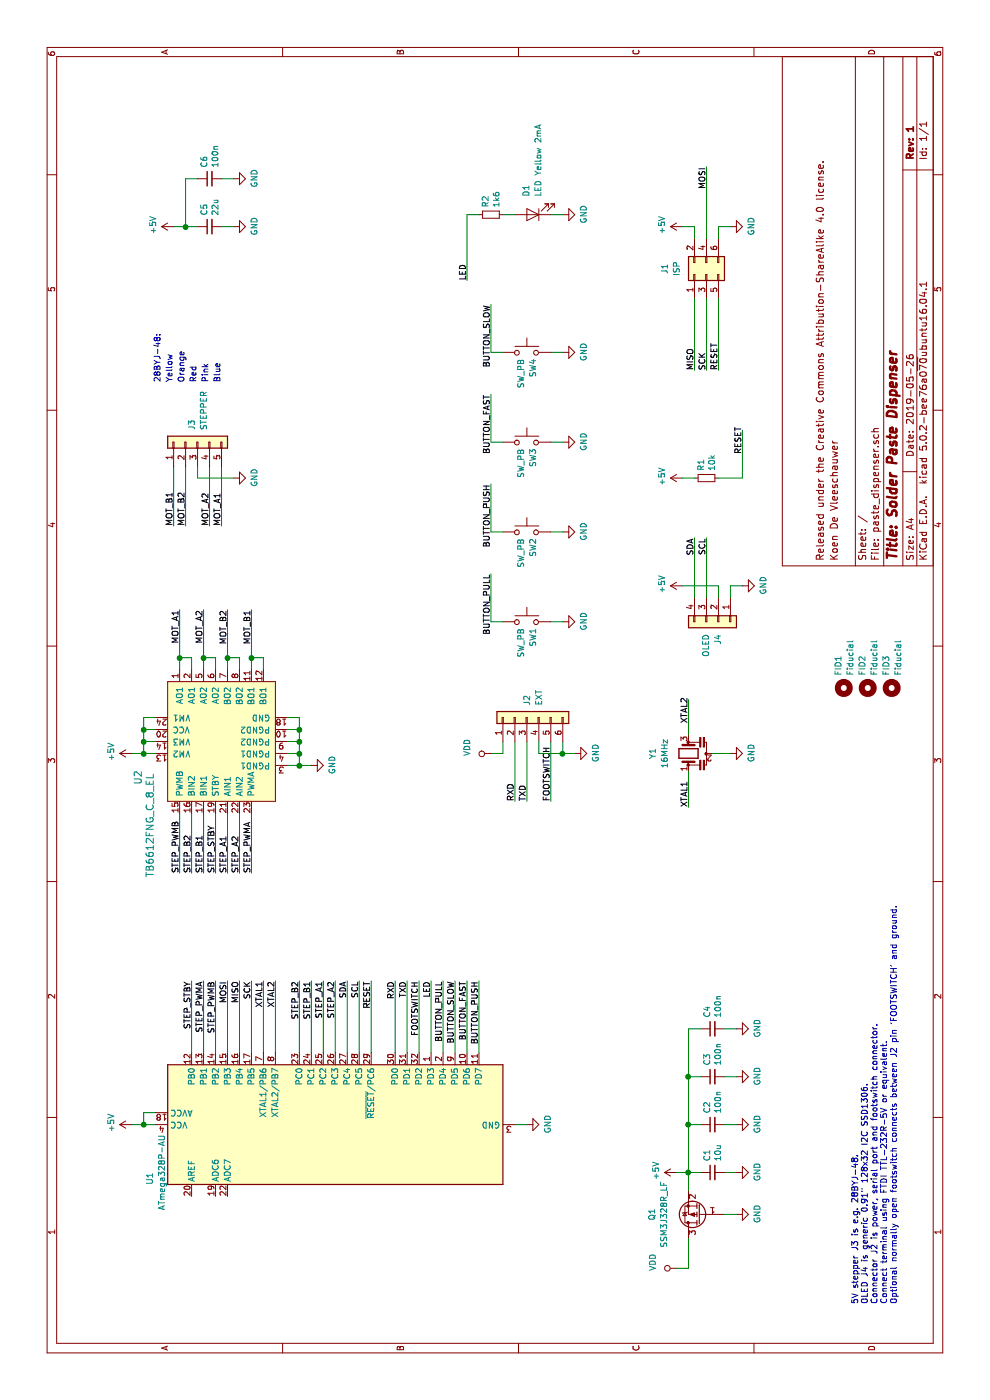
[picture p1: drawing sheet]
EESchema Schematic File Version 4
LIBS:paste_dispenser-cache
EELAYER 26 0
EELAYER END
$Descr A4 11693 8268
encoding utf-8
Sheet 1 1
Title "Solder Paste Dispenser"
Date "2019-05-26"
Rev "1"
Comp ""
Comment1 "Koen De Vleeschauwer"
Comment2 "Released under the Creative Commons Attribution-ShareAlike 4.0 license."
Comment3 ""
Comment4 ""
$EndDescr
$Comp
L power:+5V #PWR03
U 1 1
P 2300 1100
F 0 "#PWR03" H 2300 950 50  0001 C CNN
F 1 "+5V" H 2315 1273 50  0000 C CNN
F 2 "" H 2300 1100 50  0001 C CNN
F 3 "" H 2300 1100 50  0001 C CNN
	1    2300 1100
	1    0    0    -1  
$EndComp
Wire Wire Line
	2300 1100 2300 1200
Wire Wire Line
	2300 1200 2400 1200
Wire Wire Line
	2400 1200 2400 1300
Connection ~ 2300 1200
Wire Wire Line
	2300 1200 2300 1300
$Comp
L power:GND #PWR04
U 1 1
P 2300 4400
F 0 "#PWR04" H 2300 4150 50  0001 C CNN
F 1 "GND" H 2305 4227 50  0000 C CNN
F 2 "" H 2300 4400 50  0001 C CNN
F 3 "" H 2300 4400 50  0001 C CNN
	1    2300 4400
	1    0    0    -1  
$EndComp
$Comp
L Device:R_Small R1
U 1 1
P 7700 5900
F 0 "R1" H 7759 5946 50  0000 L CNN
F 1 "10k" H 7759 5855 50  0000 L CNN
F 2 "Resistor_SMD:R_0805_2012Metric" H 7700 5900 50  0001 C CNN
F 3 "~" H 7700 5900 50  0001 C CNN
F 4 "Yageo" H 7700 5900 50  0001 C CNN "Manufacturer"
F 5 "AC0805FR-0710KL" H 7700 5900 50  0001 C CNN "Manufacturer Part No"
F 6 "mouser.com" H 7700 5900 50  0001 C CNN "Source 1"
F 7 "603-AC0805FR-0710KL" H 7700 5900 50  0001 C CNN "Source 1 Part No"
	1    7700 5900
	1    0    0    -1  
$EndComp
$Comp
L power:+5V #PWR018
U 1 1
P 7700 5700
F 0 "#PWR018" H 7700 5550 50  0001 C CNN
F 1 "+5V" H 7715 5873 50  0000 C CNN
F 2 "" H 7700 5700 50  0001 C CNN
F 3 "" H 7700 5700 50  0001 C CNN
	1    7700 5700
	1    0    0    -1  
$EndComp
Wire Wire Line
	7700 5700 7700 5800
Wire Wire Line
	2900 3100 3500 3100
Text Label 3500 3100 2    50   ~ 0
RESET
Text Label 7900 6200 0    50   ~ 0
RESET
$Comp
L Device:C_Small C2
U 1 1
P 2300 5950
F 0 "C2" H 2392 5996 50  0000 L CNN
F 1 "100n" H 2392 5905 50  0000 L CNN
F 2 "Capacitor_SMD:C_0805_2012Metric" H 2300 5950 50  0001 C CNN
F 3 "~" H 2300 5950 50  0001 C CNN
F 4 "Yageo" H 2300 5950 50  0001 C CNN "Manufacturer"
F 5 "CC805KRX7R7BB104" H 2300 5950 50  0001 C CNN "Manufacturer Part No"
F 6 "mouser.com" H 2300 5950 50  0001 C CNN "Source 1"
F 7 "603-CC805KRX7R7BB104" H 2300 5950 50  0001 C CNN "Source 1 Part No"
	1    2300 5950
	1    0    0    -1  
$EndComp
$Comp
L power:GND #PWR06
U 1 1
P 2300 6150
F 0 "#PWR06" H 2300 5900 50  0001 C CNN
F 1 "GND" H 2305 5977 50  0000 C CNN
F 2 "" H 2300 6150 50  0001 C CNN
F 3 "" H 2300 6150 50  0001 C CNN
	1    2300 6150
	1    0    0    -1  
$EndComp
$Comp
L power:+5V #PWR05
U 1 1
P 1900 5650
F 0 "#PWR05" H 1900 5500 50  0001 C CNN
F 1 "+5V" H 1915 5823 50  0000 C CNN
F 2 "" H 1900 5650 50  0001 C CNN
F 3 "" H 1900 5650 50  0001 C CNN
	1    1900 5650
	1    0    0    -1  
$EndComp
Wire Wire Line
	2300 6050 2300 6150
$Comp
L Device:C_Small C3
U 1 1
P 2700 5950
F 0 "C3" H 2792 5996 50  0000 L CNN
F 1 "100n" H 2792 5905 50  0000 L CNN
F 2 "Capacitor_SMD:C_0805_2012Metric" H 2700 5950 50  0001 C CNN
F 3 "~" H 2700 5950 50  0001 C CNN
F 4 "Yageo" H 2700 5950 50  0001 C CNN "Manufacturer"
F 5 "CC805KRX7R7BB104" H 2700 5950 50  0001 C CNN "Manufacturer Part No"
F 6 "mouser.com" H 2700 5950 50  0001 C CNN "Source 1"
F 7 "603-CC805KRX7R7BB104" H 2700 5950 50  0001 C CNN "Source 1 Part No"
	1    2700 5950
	1    0    0    -1  
$EndComp
$Comp
L power:GND #PWR08
U 1 1
P 2700 6150
F 0 "#PWR08" H 2700 5900 50  0001 C CNN
F 1 "GND" H 2705 5977 50  0000 C CNN
F 2 "" H 2700 6150 50  0001 C CNN
F 3 "" H 2700 6150 50  0001 C CNN
	1    2700 6150
	1    0    0    -1  
$EndComp
Wire Wire Line
	2700 6050 2700 6150
Wire Wire Line
	5550 5750 5850 5750
Text Label 4950 5750 0    50   ~ 0
XTAL1
Text Label 5650 5750 0    50   ~ 0
XTAL2
Wire Wire Line
	2900 2200 3500 2200
Wire Wire Line
	2900 2300 3500 2300
Text Label 3500 2200 2    50   ~ 0
XTAL1
Text Label 3500 2300 2    50   ~ 0
XTAL2
Wire Wire Line
	7700 6200 8100 6200
Wire Wire Line
	2900 3300 3500 3300
Wire Wire Line
	2900 3400 3500 3400
Text Label 3500 3300 2    50   ~ 0
RXD
Text Label 3500 3400 2    50   ~ 0
TXD
$Comp
L Device:R_Small R2
U 1 1
P 9900 4100
F 0 "R2" H 9959 4146 50  0000 L CNN
F 1 "1k6" H 9959 4055 50  0000 L CNN
F 2 "Resistor_SMD:R_0805_2012Metric" H 9900 4100 50  0001 C CNN
F 3 "~" H 9900 4100 50  0001 C CNN
F 4 "Yageo" H 9900 4100 50  0001 C CNN "Manufacturer"
F 5 "AC0805FR-071K6L" H 9900 4100 50  0001 C CNN "Manufacturer Part No"
F 6 "mouser.com" H 9900 4100 50  0001 C CNN "Source 1"
F 7 "603-AC0805FR-071K6L" H 9900 4100 50  0001 C CNN "Source 1 Part No"
	1    9900 4100
	1    0    0    -1  
$EndComp
$Comp
L Switch:SW_Push SW2
U 1 1
P 7250 4400
F 0 "SW2" V 7300 4350 50  0000 R CNN
F 1 "SW_PB" V 7200 4350 50  0000 R CNN
F 2 "Button_Switch_THT:SW_PUSH_6mm" H 7250 4600 50  0001 C CNN
F 3 "" H 7250 4600 50  0001 C CNN
F 4 "Omron" V 7250 4400 50  0001 C CNN "Manufacturer"
F 5 "B3F-1000" V 7250 4400 50  0001 C CNN "Manufacturer Part No"
F 6 "mouser.com" V 7250 4400 50  0001 C CNN "Source 1"
F 7 "653-B3F-1000" V 7250 4400 50  0001 C CNN "Source 1 Part No"
	1    7250 4400
	0    1    1    0   
$EndComp
$Comp
L power:GND #PWR017
U 1 1
P 7250 4700
F 0 "#PWR017" H 7250 4450 50  0001 C CNN
F 1 "GND" H 7255 4527 50  0000 C CNN
F 2 "" H 7250 4700 50  0001 C CNN
F 3 "" H 7250 4700 50  0001 C CNN
	1    7250 4700
	1    0    0    -1  
$EndComp
$Comp
L Switch:SW_Push SW1
U 1 1
P 6500 4400
F 0 "SW1" V 6550 4350 50  0000 R CNN
F 1 "SW_PB" V 6450 4350 50  0000 R CNN
F 2 "Button_Switch_THT:SW_PUSH_6mm" H 6500 4600 50  0001 C CNN
F 3 "" H 6500 4600 50  0001 C CNN
F 4 "Omron" V 6500 4400 50  0001 C CNN "Manufacturer"
F 5 "B3F-1000" V 6500 4400 50  0001 C CNN "Manufacturer Part No"
F 6 "mouser.com" V 6500 4400 50  0001 C CNN "Source 1"
F 7 "653-B3F-1000" V 6500 4400 50  0001 C CNN "Source 1 Part No"
	1    6500 4400
	0    1    1    0   
$EndComp
$Comp
L power:GND #PWR019
U 1 1
P 6500 4700
F 0 "#PWR019" H 6500 4450 50  0001 C CNN
F 1 "GND" H 6505 4527 50  0000 C CNN
F 2 "" H 6500 4700 50  0001 C CNN
F 3 "" H 6500 4700 50  0001 C CNN
	1    6500 4700
	1    0    0    -1  
$EndComp
Wire Wire Line
	7250 4600 7250 4700
Wire Wire Line
	6500 4600 6500 4700
Wire Wire Line
	6900 4100 6500 4100
Wire Wire Line
	6500 4100 6500 4200
Wire Wire Line
	7650 4100 7250 4100
Wire Wire Line
	7250 4100 7250 4200
Text Label 7650 4100 2    50   ~ 0
BUTTON_PUSH
Text Label 6900 4100 2    50   ~ 0
BUTTON_PULL
$Comp
L power:GND #PWR011
U 1 1
P 5400 4800
F 0 "#PWR011" H 5400 4550 50  0001 C CNN
F 1 "GND" H 5405 4627 50  0000 C CNN
F 2 "" H 5400 4800 50  0001 C CNN
F 3 "" H 5400 4800 50  0001 C CNN
	1    5400 4800
	1    0    0    -1  
$EndComp
Wire Wire Line
	2300 4300 2300 4400
$Comp
L power:GND #PWR010
U 1 1
P 5300 2600
F 0 "#PWR010" H 5300 2350 50  0001 C CNN
F 1 "GND" H 5305 2427 50  0000 C CNN
F 2 "" H 5300 2600 50  0001 C CNN
F 3 "" H 5300 2600 50  0001 C CNN
	1    5300 2600
	1    0    0    -1  
$EndComp
Wire Wire Line
	3500 2700 2900 2700
Wire Wire Line
	3500 2800 2900 2800
Text Label 3500 2700 2    50   ~ 0
STEP_A1
Text Label 3500 2800 2    50   ~ 0
STEP_A2
Wire Wire Line
	3500 2600 2900 2600
Wire Wire Line
	3500 2500 2900 2500
Text Label 3500 2600 2    50   ~ 0
STEP_B1
Text Label 3500 2500 2    50   ~ 0
STEP_B2
Wire Wire Line
	4400 1900 4900 1900
Wire Wire Line
	4400 2000 4900 2000
Wire Wire Line
	4400 1700 4900 1700
Wire Wire Line
	4400 1600 4900 1600
Text Label 4400 1900 0    50   ~ 0
STEP_A1
Text Label 4400 2000 0    50   ~ 0
STEP_A2
Text Label 4400 1700 0    50   ~ 0
STEP_B1
Text Label 4400 1600 0    50   ~ 0
STEP_B2
$Comp
L power:GND #PWR02
U 1 1
P 10200 1950
F 0 "#PWR02" H 10200 1700 50  0001 C CNN
F 1 "GND" H 10205 1777 50  0000 C CNN
F 2 "" H 10200 1950 50  0001 C CNN
F 3 "" H 10200 1950 50  0001 C CNN
	1    10200 1950
	1    0    0    -1  
$EndComp
Wire Wire Line
	10200 1550 10200 1650
Wire Wire Line
	10200 1850 10200 1950
$Comp
L Device:Resonator Y1
U 1 1
P 5400 5750
F 0 "Y1" H 5400 6050 50  0000 C CNN
F 1 "16MHz" H 5400 5950 50  0000 C CNN
F 2 "Crystal:Resonator_SMD_muRata_CSTxExxV-3Pin_3.0x1.1mm_HandSoldering" H 5375 5750 50  0001 C CNN
F 3 "~" H 5375 5750 50  0001 C CNN
F 4 "Murata" H 5400 5750 50  0001 C CNN "Manufacturer"
F 5 "CSTNE16M0V530000R" H 5400 5750 50  0001 C CNN "Manufacturer Part No"
F 6 "mouser.com" H 5400 5750 50  0001 C CNN "Source 1"
F 7 "81-CSTNE16M0V530000R" H 5400 5750 50  0001 C CNN "Source 1 Part No"
	1    5400 5750
	1    0    0    -1  
$EndComp
Wire Wire Line
	4950 5750 5250 5750
$Comp
L power:GND #PWR022
U 1 1
P 9900 4700
F 0 "#PWR022" H 9900 4450 50  0001 C CNN
F 1 "GND" H 9905 4527 50  0000 C CNN
F 2 "" H 9900 4700 50  0001 C CNN
F 3 "" H 9900 4700 50  0001 C CNN
	1    9900 4700
	1    0    0    -1  
$EndComp
$Comp
L Device:LED D1
U 1 1
P 9900 4450
F 0 "D1" V 9950 4300 50  0000 R CNN
F 1 "LED Yellow 2mA" V 9850 4300 50  0000 R CNN
F 2 "LED_SMD:LED_0805_2012Metric" H 9900 4450 50  0001 C CNN
F 3 "~" H 9900 4450 50  0001 C CNN
F 4 "Kingbright" V 9900 4450 50  0001 C CNN "Manufacturer"
F 5 "APTD2012LSYCK" V 9900 4450 50  0001 C CNN "Manufacturer Part No"
F 6 "mouser.com" V 9900 4450 50  0001 C CNN "Source 1"
F 7 "604-APTD2012LSYCK" V 9900 4450 50  0001 C CNN "Source 1 Part No"
	1    9900 4450
	0    -1   -1   0   
$EndComp
Wire Wire Line
	9900 4700 9900 4600
Wire Wire Line
	9900 4300 9900 4200
$Comp
L MCU_Microchip_ATmega:ATmega328-AU U1
U 1 1
P 2300 2800
F 0 "U1" H 1850 4350 50  0000 C CNN
F 1 "ATmega328P-AU" H 1900 4250 50  0000 C CNN
F 2 "Package_QFP:TQFP-32_7x7mm_P0.8mm" H 2300 2800 50  0001 C CIN
F 3 "http://ww1.microchip.com/downloads/en/DeviceDoc/ATmega328_P%20AVR%20MCU%20with%20picoPower%20Technology%20Data%20Sheet%2040001984A.pdf" H 2300 2800 50  0001 C CNN
F 4 "Microchip" H 2300 2800 50  0001 C CNN "Manufacturer"
F 5 "ATMEGA328P-AU" H 2300 2800 50  0001 C CNN "Manufacturer Part No"
F 6 "mouser.com" H 2300 2800 50  0001 C CNN "Source 1"
F 7 "556-ATMEGA328P-AU" H 2300 2800 50  0001 C CNN "Source 1 Part No"
	1    2300 2800
	1    0    0    -1  
$EndComp
Wire Wire Line
	3500 3500 2900 3500
Wire Wire Line
	3500 3700 2900 3700
Wire Wire Line
	3500 4000 2900 4000
Text Label 3500 4000 2    50   ~ 0
BUTTON_PUSH
Text Label 3500 3700 2    50   ~ 0
BUTTON_PULL
Text Label 3500 3500 2    50   ~ 0
FOOTSWITCH
$Comp
L Connector_Generic:Conn_02x03_Odd_Even J1
U 1 1
P 9400 5900
F 0 "J1" H 9450 6250 50  0000 C CNN
F 1 "ISP" H 9450 6150 50  0000 C CNN
F 2 "Connector_PinHeader_2.54mm:PinHeader_2x03_P2.54mm_Vertical" H 9400 5900 50  0001 C CNN
F 3 "~" H 9400 5900 50  0001 C CNN
F 4 "Adafruit" H 9400 5900 50  0001 C CNN "Manufacturer"
F 5 "2822" H 9400 5900 50  0001 C CNN "Manufacturer Part No"
F 6 "mouser.com" H 9400 5900 50  0001 C CNN "Source 1"
F 7 "485-2822" H 9400 5900 50  0001 C CNN "Source 1 Part No"
F 8 "2x20 breakaway header, break off 2x03 strip" H 9400 5900 50  0001 C CNN "Note"
	1    9400 5900
	1    0    0    -1  
$EndComp
$Comp
L power:GND #PWR024
U 1 1
P 9800 6100
F 0 "#PWR024" H 9800 5850 50  0001 C CNN
F 1 "GND" H 9805 5927 50  0000 C CNN
F 2 "" H 9800 6100 50  0001 C CNN
F 3 "" H 9800 6100 50  0001 C CNN
	1    9800 6100
	1    0    0    -1  
$EndComp
$Comp
L power:+5V #PWR023
U 1 1
P 9800 5700
F 0 "#PWR023" H 9800 5550 50  0001 C CNN
F 1 "+5V" H 9815 5873 50  0000 C CNN
F 2 "" H 9800 5700 50  0001 C CNN
F 3 "" H 9800 5700 50  0001 C CNN
	1    9800 5700
	1    0    0    -1  
$EndComp
Wire Wire Line
	9700 5800 9800 5800
Wire Wire Line
	9800 5800 9800 5700
Wire Wire Line
	9700 6000 9800 6000
Wire Wire Line
	9800 6000 9800 6100
Wire Wire Line
	10300 5900 9700 5900
Wire Wire Line
	8600 6000 9200 6000
Wire Wire Line
	8600 5900 9200 5900
Wire Wire Line
	8600 5800 9200 5800
Text Label 10300 5900 2    50   ~ 0
MOSI
Text Label 8600 6000 0    50   ~ 0
RESET
Text Label 8600 5900 0    50   ~ 0
SCK
Text Label 8600 5800 0    50   ~ 0
MISO
Wire Wire Line
	3500 1900 2900 1900
Wire Wire Line
	3500 2000 2900 2000
Wire Wire Line
	3500 2100 2900 2100
Text Label 3500 1900 2    50   ~ 0
MOSI
Text Label 3500 2000 2    50   ~ 0
MISO
Text Label 3500 2100 2    50   ~ 0
SCK
Wire Wire Line
	7700 6000 7700 6200
$Comp
L power:GND #PWR09
U 1 1
P 5400 6100
F 0 "#PWR09" H 5400 5850 50  0001 C CNN
F 1 "GND" H 5405 5927 50  0000 C CNN
F 2 "" H 5400 6100 50  0001 C CNN
F 3 "" H 5400 6100 50  0001 C CNN
	1    5400 6100
	1    0    0    -1  
$EndComp
Wire Wire Line
	5400 5950 5400 6100
Wire Wire Line
	3500 3600 2900 3600
Text Label 3500 3600 2    50   ~ 0
LED
Wire Wire Line
	9350 3900 9900 3900
Wire Wire Line
	9900 3900 9900 4000
Text Label 9350 3900 0    50   ~ 0
LED
Text Notes 800  7500 0    50   ~ 0
5V stepper J3 is e.g. 28BYJ-48.\nOLED J4 is generic 0.91" 128x32 I2C SSD1306.\nConnector J2 is power, serial port and footswitch connector. \nConnect terminal using FTDI TTL-232R-5V or equivalent.\nOptional normally open footswitch connects between J2 pin 'FOOTSWITCH' and ground.
Text Notes 8500 1450 0    50   ~ 0
Yellow
Text Notes 8500 1550 0    50   ~ 0
Orange
Text Notes 8500 1650 0    50   ~ 0
Red
Text Notes 8500 1750 0    50   ~ 0
Pink
Text Notes 8500 1850 0    50   ~ 0
Blue
Text Notes 8500 1350 0    50   ~ 0
28BYJ-48:
$Comp
L Switch:SW_Push SW3
U 1 1
P 8000 4400
F 0 "SW3" V 8050 4350 50  0000 R CNN
F 1 "SW_PB" V 7950 4350 50  0000 R CNN
F 2 "Button_Switch_THT:SW_PUSH_6mm" H 8000 4600 50  0001 C CNN
F 3 "" H 8000 4600 50  0001 C CNN
F 4 "Omron" V 8000 4400 50  0001 C CNN "Manufacturer"
F 5 "B3F-1000" V 8000 4400 50  0001 C CNN "Manufacturer Part No"
F 6 "mouser.com" V 8000 4400 50  0001 C CNN "Source 1"
F 7 "653-B3F-1000" V 8000 4400 50  0001 C CNN "Source 1 Part No"
	1    8000 4400
	0    1    1    0   
$EndComp
$Comp
L power:GND #PWR0103
U 1 1
P 8000 4700
F 0 "#PWR0103" H 8000 4450 50  0001 C CNN
F 1 "GND" H 8005 4527 50  0000 C CNN
F 2 "" H 8000 4700 50  0001 C CNN
F 3 "" H 8000 4700 50  0001 C CNN
	1    8000 4700
	1    0    0    -1  
$EndComp
$Comp
L Switch:SW_Push SW4
U 1 1
P 8750 4400
F 0 "SW4" V 8800 4350 50  0000 R CNN
F 1 "SW_PB" V 8700 4350 50  0000 R CNN
F 2 "Button_Switch_THT:SW_PUSH_6mm" H 8750 4600 50  0001 C CNN
F 3 "" H 8750 4600 50  0001 C CNN
F 4 "Omron" V 8750 4400 50  0001 C CNN "Manufacturer"
F 5 "B3F-1000" V 8750 4400 50  0001 C CNN "Manufacturer Part No"
F 6 "mouser.com" V 8750 4400 50  0001 C CNN "Source 1"
F 7 "653-B3F-1000" V 8750 4400 50  0001 C CNN "Source 1 Part No"
	1    8750 4400
	0    1    1    0   
$EndComp
$Comp
L power:GND #PWR0104
U 1 1
P 8750 4700
F 0 "#PWR0104" H 8750 4450 50  0001 C CNN
F 1 "GND" H 8755 4527 50  0000 C CNN
F 2 "" H 8750 4700 50  0001 C CNN
F 3 "" H 8750 4700 50  0001 C CNN
	1    8750 4700
	1    0    0    -1  
$EndComp
Wire Wire Line
	8000 4600 8000 4700
Wire Wire Line
	8750 4600 8750 4700
Wire Wire Line
	9150 4100 8750 4100
Wire Wire Line
	8750 4100 8750 4200
Wire Wire Line
	8400 4100 8000 4100
Wire Wire Line
	8000 4100 8000 4200
Text Label 8400 4100 2    50   ~ 0
BUTTON_FAST
Text Label 9150 4100 2    50   ~ 0
BUTTON_SLOW
Wire Wire Line
	3500 3900 2900 3900
Wire Wire Line
	3500 3800 2900 3800
Text Label 3500 3900 2    50   ~ 0
BUTTON_FAST
Text Label 3500 3800 2    50   ~ 0
BUTTON_SLOW
Wire Wire Line
	6100 1800 6200 1800
Wire Wire Line
	6100 1700 6200 1700
Wire Wire Line
	6200 1700 6200 1800
Wire Wire Line
	6100 2100 6200 2100
Wire Wire Line
	6100 2200 6200 2200
Wire Wire Line
	6200 2200 6200 2100
Wire Wire Line
	4400 1800 4900 1800
Text Label 4400 1800 0    50   ~ 0
STEP_STBY
Wire Wire Line
	2900 1600 3500 1600
Text Label 3500 1600 2    50   ~ 0
STEP_STBY
Wire Wire Line
	6100 1500 6200 1500
Wire Wire Line
	6200 1500 6200 1600
Wire Wire Line
	6200 1600 6100 1600
Wire Wire Line
	6100 1900 6200 1900
Wire Wire Line
	6200 1900 6200 2000
Wire Wire Line
	6200 2000 6100 2000
Wire Wire Line
	6600 1500 6200 1500
Connection ~ 6200 1500
Wire Wire Line
	6600 1700 6200 1700
Connection ~ 6200 1700
Wire Wire Line
	6600 2100 6200 2100
Connection ~ 6200 2100
Wire Wire Line
	6600 1900 6200 1900
Connection ~ 6200 1900
Text Label 6600 1500 2    50   ~ 0
MOT_A1
Text Label 6600 1700 2    50   ~ 0
MOT_A2
Text Label 6600 2100 2    50   ~ 0
MOT_B1
Text Label 6600 1900 2    50   ~ 0
MOT_B2
Wire Wire Line
	7300 1850 7800 1850
Wire Wire Line
	7300 1750 7800 1750
Wire Wire Line
	7300 1450 7800 1450
Wire Wire Line
	7300 1550 7800 1550
Text Label 7300 1850 0    50   ~ 0
MOT_A1
Text Label 7300 1750 0    50   ~ 0
MOT_A2
Text Label 7300 1450 0    50   ~ 0
MOT_B1
Text Label 7300 1550 0    50   ~ 0
MOT_B2
Wire Wire Line
	3500 2900 2900 2900
Wire Wire Line
	3500 3000 2900 3000
Text Label 3500 2900 2    50   ~ 0
SDA
Text Label 3500 3000 2    50   ~ 0
SCL
Wire Wire Line
	3500 1700 2900 1700
Text Label 3500 1700 2    50   ~ 0
STEP_PWMA
Wire Wire Line
	4400 2100 4900 2100
Wire Wire Line
	4400 1500 4900 1500
Text Label 4400 2100 0    50   ~ 0
STEP_PWMA
Text Label 4400 1500 0    50   ~ 0
STEP_PWMB
$Comp
L Connector_Generic:Conn_01x04 J4
U 1 1
P 6500 6000
F 0 "J4" H 6600 6000 50  0000 L CNN
F 1 "OLED" H 6600 5900 50  0000 L CNN
F 2 "Connector_PinSocket_2.54mm:PinSocket_1x04_P2.54mm_Vertical" H 6500 6000 50  0001 C CNN
F 3 "~" H 6500 6000 50  0001 C CNN
F 4 "Harwin" H 6500 6000 50  0001 C CNN "Manufacturer"
F 5 "M20-7820442" H 6500 6000 50  0001 C CNN "Manufacturer Part No"
F 6 "mouser.com" H 6500 6000 50  0001 C CNN "Source 1"
F 7 "855-M20-7820442" H 6500 6000 50  0001 C CNN "Source 1 Part No"
	1    6500 6000
	-1   0    0    1   
$EndComp
$Comp
L power:GND #PWR0105
U 1 1
P 6800 6200
F 0 "#PWR0105" H 6800 5950 50  0001 C CNN
F 1 "GND" H 6805 6027 50  0000 C CNN
F 2 "" H 6800 6200 50  0001 C CNN
F 3 "" H 6800 6200 50  0001 C CNN
	1    6800 6200
	1    0    0    -1  
$EndComp
$Comp
L power:+5V #PWR0106
U 1 1
P 6800 5700
F 0 "#PWR0106" H 6800 5550 50  0001 C CNN
F 1 "+5V" H 6815 5873 50  0000 C CNN
F 2 "" H 6800 5700 50  0001 C CNN
F 3 "" H 6800 5700 50  0001 C CNN
	1    6800 5700
	1    0    0    -1  
$EndComp
Wire Wire Line
	1900 6050 1900 6150
$Comp
L power:GND #PWR0101
U 1 1
P 1900 6150
F 0 "#PWR0101" H 1900 5900 50  0001 C CNN
F 1 "GND" H 1905 5977 50  0000 C CNN
F 2 "" H 1900 6150 50  0001 C CNN
F 3 "" H 1900 6150 50  0001 C CNN
	1    1900 6150
	1    0    0    -1  
$EndComp
$Comp
L Device:C_Small C1
U 1 1
P 1900 5950
F 0 "C1" H 1992 5996 50  0000 L CNN
F 1 "10u" H 1992 5905 50  0000 L CNN
F 2 "Capacitor_SMD:C_0805_2012Metric" H 1900 5950 50  0001 C CNN
F 3 "~" H 1900 5950 50  0001 C CNN
F 4 "Yageo" H 1900 5950 50  0001 C CNN "Manufacturer"
F 5 "CC805KKX5R7BB106" H 1900 5950 50  0001 C CNN "Manufacturer Part No"
F 6 "mouser.com" H 1900 5950 50  0001 C CNN "Source 1"
F 7 "603-CC805KKX5R7BB106" H 1900 5950 50  0001 C CNN "Source 1 Part No"
	1    1900 5950
	1    0    0    -1  
$EndComp
Wire Wire Line
	3500 1800 2900 1800
Text Label 3500 1800 2    50   ~ 0
STEP_PWMB
$Comp
L power:GND #PWR0107
U 1 1
P 7700 1950
F 0 "#PWR0107" H 7700 1700 50  0001 C CNN
F 1 "GND" H 7705 1777 50  0000 C CNN
F 2 "" H 7700 1950 50  0001 C CNN
F 3 "" H 7700 1950 50  0001 C CNN
	1    7700 1950
	1    0    0    -1  
$EndComp
$Comp
L Connector_Generic:Conn_01x05 J3
U 1 1
P 8000 1650
F 0 "J3" H 8100 1700 50  0000 L CNN
F 1 "STEPPER" H 8100 1600 50  0000 L CNN
F 2 "Connector_PinHeader_2.54mm:PinHeader_1x05_P2.54mm_Vertical" H 8000 1650 50  0001 C CNN
F 3 "~" H 8000 1650 50  0001 C CNN
F 4 "-" H 8000 1650 50  0001 C CNN "Manufacturer"
F 5 "DNP" H 8000 1650 50  0001 C CNN "Manufacturer Part No"
	1    8000 1650
	1    0    0    -1  
$EndComp
$Comp
L Device:C_Small C5
U 1 1
P 9800 1750
F 0 "C5" H 9892 1796 50  0000 L CNN
F 1 "22u" H 9892 1705 50  0000 L CNN
F 2 "Capacitor_SMD:C_1206_3216Metric" H 9800 1750 50  0001 C CNN
F 3 "~" H 9800 1750 50  0001 C CNN
F 4 "Taiyo Yuden" H 9800 1750 50  0001 C CNN "Manufacturer"
F 5 "EMK316BB7226ML-T" H 9800 1750 50  0001 C CNN "Manufacturer Part No"
F 6 "mouser.com" H 9800 1750 50  0001 C CNN "Source 1"
F 7 "963-EMK316BB7226ML-T" H 9800 1750 50  0001 C CNN "Source 1 Part No"
	1    9800 1750
	1    0    0    -1  
$EndComp
Wire Wire Line
	6800 6200 6800 6100
Wire Wire Line
	6800 6100 6700 6100
Wire Wire Line
	6700 6000 6800 6000
Wire Wire Line
	6800 6000 6800 5700
Wire Wire Line
	7200 5900 6700 5900
Wire Wire Line
	7200 5800 6700 5800
Text Label 7200 5800 2    50   ~ 0
SDA
Text Label 7200 5900 2    50   ~ 0
SCL
Wire Wire Line
	2300 5750 2300 5850
Wire Wire Line
	1900 5850 1900 5750
$Comp
L Device:C_Small C6
U 1 1
P 10200 1750
F 0 "C6" H 10292 1796 50  0000 L CNN
F 1 "100n" H 10292 1705 50  0000 L CNN
F 2 "Capacitor_SMD:C_0805_2012Metric" H 10200 1750 50  0001 C CNN
F 3 "~" H 10200 1750 50  0001 C CNN
F 4 "Yageo" H 10200 1750 50  0001 C CNN "Manufacturer"
F 5 "CC805KRX7R7BB104" H 10200 1750 50  0001 C CNN "Manufacturer Part No"
F 6 "mouser.com" H 10200 1750 50  0001 C CNN "Source 1"
F 7 "603-CC805KRX7R7BB104" H 10200 1750 50  0001 C CNN "Source 1 Part No"
	1    10200 1750
	1    0    0    -1  
$EndComp
$Comp
L power:GND #PWR0102
U 1 1
P 9800 1950
F 0 "#PWR0102" H 9800 1700 50  0001 C CNN
F 1 "GND" H 9805 1777 50  0000 C CNN
F 2 "" H 9800 1950 50  0001 C CNN
F 3 "" H 9800 1950 50  0001 C CNN
	1    9800 1950
	1    0    0    -1  
$EndComp
Wire Wire Line
	9800 1850 9800 1950
Wire Wire Line
	1900 5650 1900 5750
Wire Wire Line
	9800 1450 9800 1550
Wire Wire Line
	9800 1550 10200 1550
Connection ~ 9800 1550
Wire Wire Line
	9800 1550 9800 1650
Wire Wire Line
	2300 5750 1900 5750
Wire Wire Line
	2700 5750 2300 5750
Wire Wire Line
	2700 5750 2700 5850
Connection ~ 2300 5750
$Comp
L dk_PMIC-Motor-Drivers-Controllers:TB6612FNG_C_8_EL U2
U 1 1
P 5600 1800
F 0 "U2" H 5200 2450 60  0000 C CNN
F 1 "TB6612FNG_C_8_EL" H 4800 2350 60  0000 C CNN
F 2 "digikey-footprints:LSSOP-24_W5.6mm" H 5800 2000 60  0001 L CNN
F 3 "https://toshiba.semicon-storage.com/info/docget.jsp?did=10660&prodName=TB6612FNG" H 5800 2100 60  0001 L CNN
F 4 "Toshiba Semiconductor and Storage" H 5800 2900 60  0001 L CNN "Manufacturer"
F 5 "TB6612FNG,C,8,EL" H 5800 2300 60  0001 L CNN "Manufacturer Part No"
F 6 "mouser.com" H 5800 3000 60  0001 L CNN "Source 1"
F 7 "757-TB6612FNGC8EL" H 5600 1800 50  0001 C CNN "Source 1 Part No"
F 8 "digikey.com" H 5600 1800 50  0001 C CNN "Source 2"
F 9 "TB6612FNGC8ELCT-ND" H 5800 2200 60  0001 L CNN "Source 2 Part No"
	1    5600 1800
	1    0    0    -1  
$EndComp
Wire Wire Line
	5400 1100 5400 1200
Wire Wire Line
	5500 1300 5500 1200
Wire Wire Line
	5500 1200 5400 1200
Connection ~ 5400 1200
Wire Wire Line
	5400 1200 5400 1300
Wire Wire Line
	5700 1300 5700 1200
Wire Wire Line
	5700 1200 5600 1200
Connection ~ 5500 1200
Wire Wire Line
	5300 2400 5300 2500
Wire Wire Line
	5300 2500 5400 2500
Wire Wire Line
	5700 2500 5700 2400
Connection ~ 5300 2500
Wire Wire Line
	5300 2500 5300 2600
Wire Wire Line
	5400 2400 5400 2500
Connection ~ 5400 2500
Wire Wire Line
	5400 2500 5500 2500
Wire Wire Line
	5500 2400 5500 2500
Connection ~ 5500 2500
Wire Wire Line
	5500 2500 5600 2500
Wire Wire Line
	5600 2400 5600 2500
Connection ~ 5600 2500
Wire Wire Line
	5600 2500 5700 2500
Connection ~ 1900 5750
$Comp
L power:+5V #PWR0108
U 1 1
P 9800 1450
F 0 "#PWR0108" H 9800 1300 50  0001 C CNN
F 1 "+5V" H 9815 1623 50  0000 C CNN
F 2 "" H 9800 1450 50  0001 C CNN
F 3 "" H 9800 1450 50  0001 C CNN
	1    9800 1450
	1    0    0    -1  
$EndComp
$Comp
L power:+5V #PWR0110
U 1 1
P 5400 1100
F 0 "#PWR0110" H 5400 950 50  0001 C CNN
F 1 "+5V" H 5415 1273 50  0000 C CNN
F 2 "" H 5400 1100 50  0001 C CNN
F 3 "" H 5400 1100 50  0001 C CNN
	1    5400 1100
	1    0    0    -1  
$EndComp
Wire Wire Line
	5600 1300 5600 1200
Connection ~ 5600 1200
Wire Wire Line
	5600 1200 5500 1200
Wire Wire Line
	7700 1950 7700 1650
Wire Wire Line
	7700 1650 7800 1650
Wire Wire Line
	5000 4300 5500 4300
Wire Wire Line
	5000 4600 5500 4600
Text Label 5000 4300 0    50   ~ 0
RXD
Text Label 5000 4600 0    50   ~ 0
FOOTSWITCH
Wire Wire Line
	5400 4100 5400 4200
Wire Wire Line
	5400 4200 5500 4200
Wire Wire Line
	5000 4400 5500 4400
Wire Wire Line
	5400 4800 5400 4700
Wire Wire Line
	5400 4700 5500 4700
Text Label 5000 4400 0    50   ~ 0
TXD
$Comp
L OLIMEX_Power:VDD #PWR0109
U 1 1
P 5400 4100
F 0 "#PWR0109" H 5400 3950 50  0001 C CNN
F 1 "VDD" H 5450 4300 50  0000 C CNN
F 2 "" H 5400 4100 60  0000 C CNN
F 3 "" H 5400 4100 60  0000 C CNN
	1    5400 4100
	1    0    0    -1  
$EndComp
$Comp
L OLIMEX_Power:VDD #PWR0111
U 1 1
P 1100 5650
F 0 "#PWR0111" H 1100 5500 50  0001 C CNN
F 1 "VDD" H 1150 5850 50  0000 C CNN
F 2 "" H 1100 5650 60  0000 C CNN
F 3 "" H 1100 5650 60  0000 C CNN
	1    1100 5650
	1    0    0    -1  
$EndComp
$Comp
L Device:Q_PMOS_GSD Q1
U 1 1
P 1550 5850
F 0 "Q1" V 1950 5850 50  0000 C CNN
F 1 "SSM3J328R_LF" V 1850 5850 50  0000 C CNN
F 2 "Package_TO_SOT_SMD:SOT-23" H 1750 5950 50  0001 C CNN
F 3 "~" H 1550 5850 50  0001 C CNN
F 4 "Toshiba" V 1550 5850 50  0001 C CNN "Manufacturer"
F 5 "SSM3J328R,LF " V 1550 5850 50  0001 C CNN "Manufacturer Part No"
F 6 "mouser.com" V 1550 5850 50  0001 C CNN "Source 1"
F 7 "757-SSM3J328RLF" V 1550 5850 50  0001 C CNN "Source 1 Part No"
	1    1550 5850
	0    -1   -1   0   
$EndComp
$Comp
L power:GND #PWR0112
U 1 1
P 1550 6150
F 0 "#PWR0112" H 1550 5900 50  0001 C CNN
F 1 "GND" H 1555 5977 50  0000 C CNN
F 2 "" H 1550 6150 50  0001 C CNN
F 3 "" H 1550 6150 50  0001 C CNN
	1    1550 6150
	1    0    0    -1  
$EndComp
Wire Wire Line
	1100 5650 1100 5750
Wire Wire Line
	1100 5750 1350 5750
Wire Wire Line
	1750 5750 1900 5750
Wire Wire Line
	1550 6050 1550 6150
$Comp
L Mechanical:MountingHole FID1
U 1 1
P 5950 7050
F 0 "FID1" H 6050 7100 50  0000 L CNN
F 1 "Fiducial" H 6050 7000 50  0000 L CNN
F 2 "Fiducial:Fiducial_1mm_Dia_2.54mm_Outer_CopperTop" H 5950 7050 50  0001 C CNN
F 3 "~" H 5950 7050 50  0001 C CNN
	1    5950 7050
	1    0    0    -1  
$EndComp
$Comp
L Mechanical:MountingHole FID2
U 1 1
P 5950 7250
F 0 "FID2" H 6050 7300 50  0000 L CNN
F 1 "Fiducial" H 6050 7200 50  0000 L CNN
F 2 "Fiducial:Fiducial_1mm_Dia_2.54mm_Outer_CopperTop" H 5950 7250 50  0001 C CNN
F 3 "~" H 5950 7250 50  0001 C CNN
	1    5950 7250
	1    0    0    -1  
$EndComp
$Comp
L Mechanical:MountingHole FID3
U 1 1
P 5950 7450
F 0 "FID3" H 6050 7500 50  0000 L CNN
F 1 "Fiducial" H 6050 7400 50  0000 L CNN
F 2 "Fiducial:Fiducial_1mm_Dia_2.54mm_Outer_CopperTop" H 5950 7450 50  0001 C CNN
F 3 "~" H 5950 7450 50  0001 C CNN
	1    5950 7450
	1    0    0    -1  
$EndComp
$Comp
L Connector_Generic:Conn_01x06 J2
U 1 1
P 5700 4400
F 0 "J2" H 5800 4400 50  0000 L CNN
F 1 "EXT" H 5800 4300 50  0000 L CNN
F 2 "Connector_PinHeader_2.54mm:PinHeader_1x06_P2.54mm_Vertical" H 5700 4400 50  0001 C CNN
F 3 "~" H 5700 4400 50  0001 C CNN
F 4 "TE" H 5700 4400 50  0001 C CNN "Manufacturer"
F 5 "5-102203-3" H 5700 4400 50  0001 C CNN "Manufacturer Part No"
F 6 "mouser.com" H 5700 4400 50  0001 C CNN "Source 1"
F 7 "571-5-102203-3" H 5700 4400 50  0001 C CNN "Source 1 Part No"
F 8 "Mates with Dupont connectors" H 5700 4400 50  0001 C CNN "Note"
	1    5700 4400
	1    0    0    -1  
$EndComp
Wire Wire Line
	5500 4500 5400 4500
Wire Wire Line
	5400 4500 5400 4700
Connection ~ 5400 4700
$Comp
L Device:C_Small C4
U 1 1
P 3100 5950
F 0 "C4" H 3192 5996 50  0000 L CNN
F 1 "100n" H 3192 5905 50  0000 L CNN
F 2 "Capacitor_SMD:C_0805_2012Metric" H 3100 5950 50  0001 C CNN
F 3 "~" H 3100 5950 50  0001 C CNN
F 4 "Yageo" H 3100 5950 50  0001 C CNN "Manufacturer"
F 5 "CC805KRX7R7BB104" H 3100 5950 50  0001 C CNN "Manufacturer Part No"
F 6 "mouser.com" H 3100 5950 50  0001 C CNN "Source 1"
F 7 "603-CC805KRX7R7BB104" H 3100 5950 50  0001 C CNN "Source 1 Part No"
	1    3100 5950
	1    0    0    -1  
$EndComp
$Comp
L power:GND #PWR0113
U 1 1
P 3100 6150
F 0 "#PWR0113" H 3100 5900 50  0001 C CNN
F 1 "GND" H 3105 5977 50  0000 C CNN
F 2 "" H 3100 6150 50  0001 C CNN
F 3 "" H 3100 6150 50  0001 C CNN
	1    3100 6150
	1    0    0    -1  
$EndComp
Wire Wire Line
	2700 5750 3100 5750
Wire Wire Line
	3100 5750 3100 5850
Connection ~ 2700 5750
Wire Wire Line
	3100 6050 3100 6150
$EndSCHEMATC
